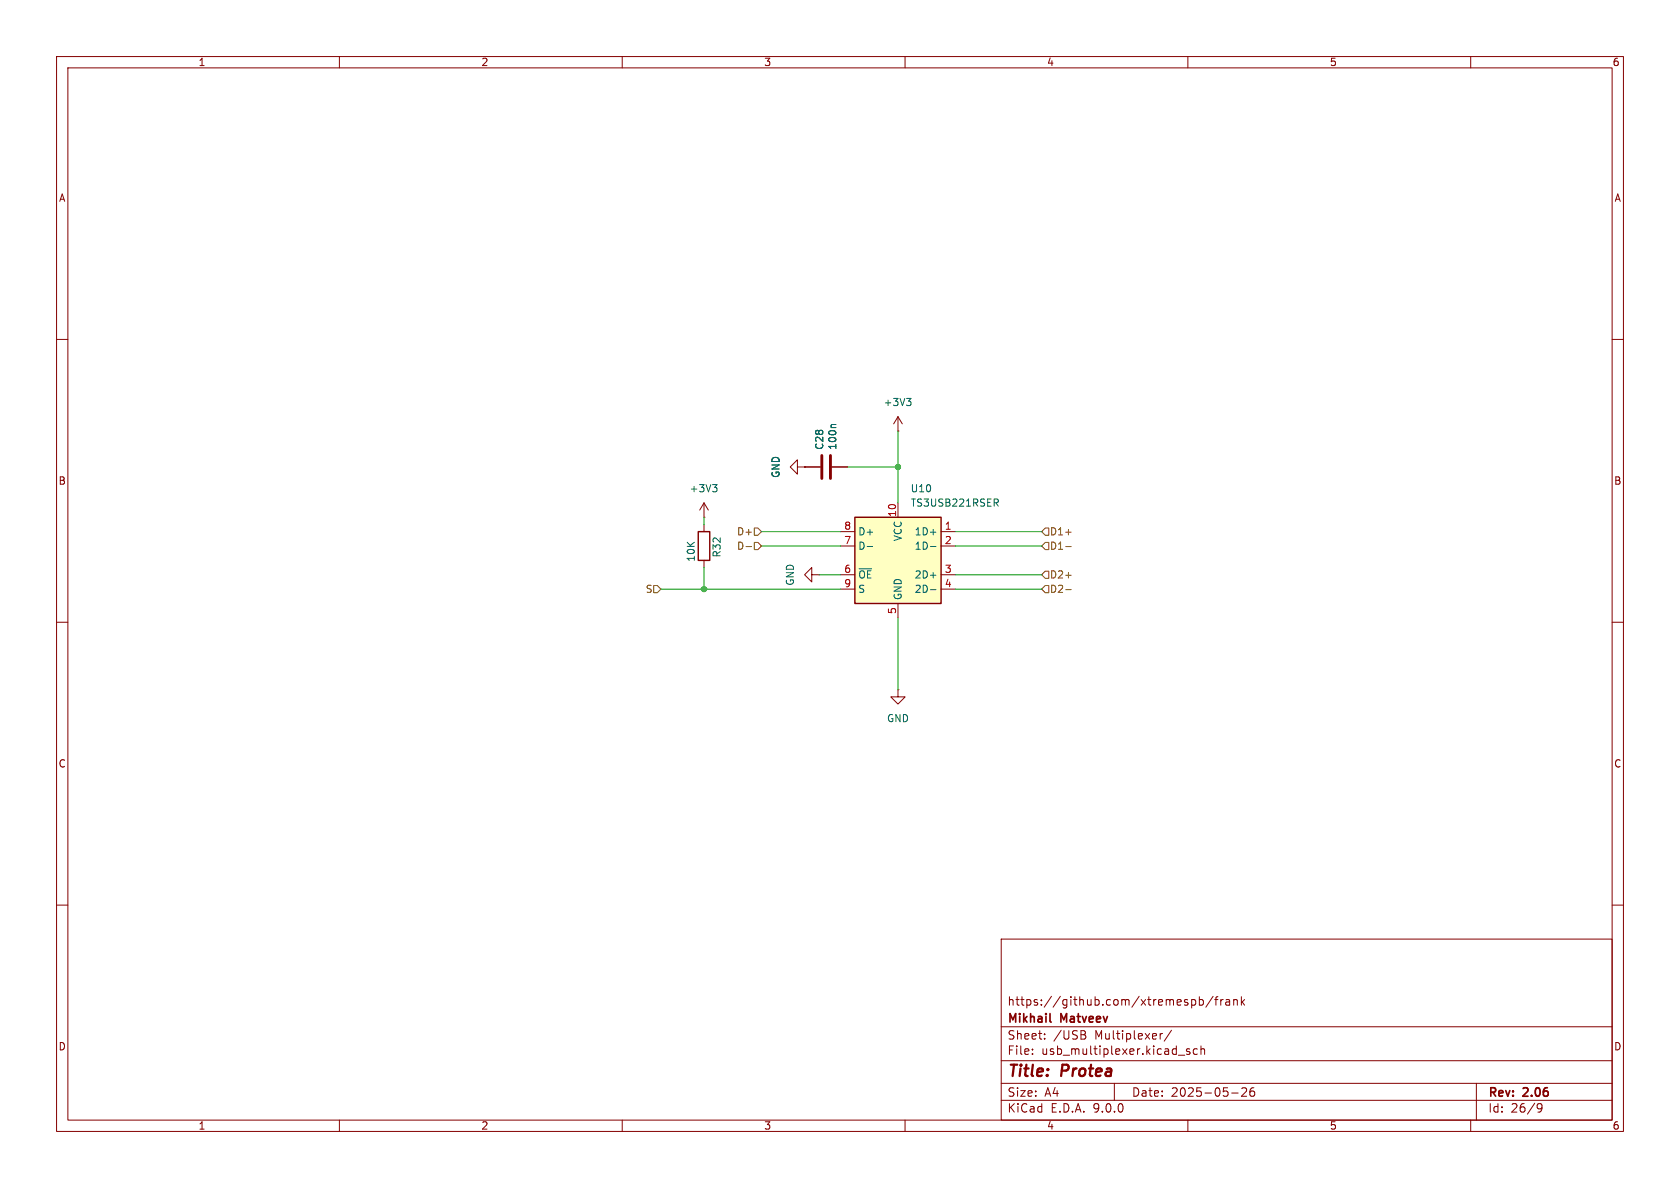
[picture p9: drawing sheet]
<svg xmlns="http://www.w3.org/2000/svg" width="297mm" height="210mm" viewBox="0 0 297 210" stroke-linecap="round" stroke-linejoin="round" font-family="sans-serif">
<g fill="none" stroke="#840000" stroke-width=".18">
<path d="M10 10h277v190h-277zM12 12h273v186h-273zM60 10v2M110 10v2M160 10v2M210 10v2M260 10v2M10 60h2M158.7 76.2h.1M158.7 73.7l-.7 1.2M158.7 73.7l.8 1.2M158.7 73.7v2.5"/>
<path d="M285 60h2M124.5 91.4h.1M124.5 88.9l-.8 1.3M124.5 88.9l.7 1.3M124.5 88.9v2.5M124.5 92.7v1.3M124.5 99.1v1.2M141 82.6v-1.3l-1.3 1.3 1.3 1.2v-1.2h1.2M142.2 82.6h.1M142.2 82.6h2.8M147.1 82.6h2.8M10 110h2"/>
<path d="M143.5 101.6v-1.3l-1.3 1.3 1.3 1.3v-1.3h1.3M144.8 101.6h.1M285 110h2M158.7 121.9v1.3h1.3l-1.3 1.3-1.2-1.3h1.2M158.7 121.9h.1M10 160h2M177 166h108v32h-108zM210.7 176.8l.4-.1 .3 .3v.4l-.2 .2h-.5M212 176.8l.5-.1 .2 .3v.4l-.1 .2h-.6M212 176.2v1.5M214.5 176.1l-1.3 2M214.7 176.7h.6"/>
<path d="M215.3 176.2l-.3 .2v1.3M215.8 176.7v1M216.2 176.7l-.2 .1-.2 .2M216.7 176.8h.6l.1 .9M217.4 177.1h-.5a.29 .29 0 0 0-.2 .3 .29 .29 0 0 0 .2 .3l.5-.1M218.1 176.8l.2-.1 .4 .1v.9M218.1 176.7v1M219.5 176.2v1.5M219.6 177.1l.4 .6M220 176.7l-.5 .6M285 160h2M60 198v2"/>
<path d="M110 198v2M160 198v2M177 194.5h108M177 191.5h108M177 187.5h108M177 181.5h108M182.5 186.3v.1M182.5 185.5v.1M184.7 183.6v.1M184.7 182.8v.1M191.6 182.9a.4 .4 0 0 1 .4 .4 .4 .4 0 0 1-.3 .4M191.7 182.3l.2 .2-.2 .3"/>
<path d="M197 191.5v3M205.1 182.7v1M205.5 182.7l-.3 .1-.1 .2M207.1 182.1l-1.3 2M208.3 186.5h1.2M210 198v2M210.3 185.5l-.3-.1-.3 .2 .1 .2 .5 .2v.3h-.6M211.7 185.5l-.5-.1-.2 .3v.4l.1 .2h.6M212.3 185.5l.2-.1 .4 .1 .1 .9M212.3 184.9v1.5M217.7 193.2h1.2M219.5 192.4l.6-.1 .2 .1 .1 .3-.9 1.1h.9"/>
<path d="M221.7 192.3a.59 .59 0 0 0-.7 .6v.6l.1 .2 .4 .1 .2-.1 .1-.5-.1-.3h-.5l-.2 .3M260 198v2M261 191.5v6.5M271.7 195.4l.3-.3 .5 .1a.99 .99 0 0 1-.3 1.4h-.3M271.7 195.7l.3 .3h.3l.3-.3"/>
</g>
<path d="M185.6 180.5l.2 .2" fill="none" stroke="#840000" stroke-width=".3"/>
<path d="M147.8 75h-.7l-.2 .2M160.3 70.4h.7l-.4 .5M160.8 70.9l.2 .3v.3l-.2 .2M126 85.7h.8l-.5 .5M126.5 86.2l.3 .2v.3l-.3 .2" fill="none" stroke="#006464" stroke-width=".18"/>
<path d="M145.3 80.5v4.1M146.8 80.5v4.1" fill="none" stroke="#840000" stroke-width=".51"/>
<path d="M123.4 94h2.1v5.1h-2.1z" fill="none" stroke="#840000" stroke-width=".25"/>
<path d="M151.1 91.4h15.3v15.3h-15.3z" fill="#ffffc2"/>
<path d="M151.1 91.4h15.3v15.3h-15.3z" fill="none" stroke="#840000" stroke-width=".25"/>
<g fill="none" stroke="#840000" stroke-width=".18">
<path d="M142.2 82.6h.1M142.2 82.6h2.8M147.1 82.6h2.8M148.6 94h2.5M148.6 96.5h2.5M158.7 88.9v2.5M166.4 94h2.5M166.4 96.5h2.5M148.6 101.6h2.5M148.6 104.1h2.5M158.7 106.7v2.5M166.4 101.6h2.5"/>
<path d="M166.4 104.1h2.5"/>
</g>
<path d="M147.8 75h-.7l-.2 .2M153.3 96.6h1M164.5 96.6h1M164.5 94.1h1M175.8 88.2h.4l.3 .3-.1 .3-.6 .1M176.1 88.9l.4 .6M164.5 101.7h1M164.5 104.2h1" fill="none" stroke="#006464" stroke-width=".18"/>
<path d="M131.9 96.6h.9M133.3 93.3h.7l.6 .7-.6 .6h-.7zM133.3 95.9h.7l.6 .6-.6 .7h-.7zM184.8 95.9h.6v1.3h-.6l-.7-.7zM184.8 93.3h.6v1.3h-.6l-.7-.6zM188.4 96.6h1M188.4 94.1h1M115.6 103.5h.6l.6 .6-.6 .7h-.6zM184.8 103.5h.6v1.3h-.6l-.7-.7zM184.8 101h.6v1.2h-.6l-.7-.6zM188.4 104.2h1M188.4 101.7h1" fill="none" stroke="#725600" stroke-width=".18"/>
<g fill="none" stroke="#009600" stroke-width=".18">
<path d="M158.7 76.2v12.7M124.5 91.4v1.3M134.6 96.5h14M134.6 94h14M149.9 82.6h8.8M168.9 96.5h15.2M168.9 94h15.2M116.8 104.1h31.8M124.5 100.3v3.8M144.8 101.6h3.8M158.7 109.2v12.7M168.9 104.1h15.2"/>
<path d="M168.9 101.6h15.2"/>
</g>
<g fill="#009600" stroke="#009600" stroke-width=".18">
<circle cx="124.5" cy="104.1" r=".46"/>
<circle cx="158.7" cy="82.6" r=".46"/>
</g>
<g font-size="2.8" fill="#840000">
<text x="178" y="190.9">Title:</text>
<text x="187.7" y="190.9">Protea</text>
</g>
<g font-size="2.1" fill="#840000">
<text x="178" y="178">https://github.com/xtremespb/frank</text>
<text x="178" y="184">Sheet:</text>
<text x="178" y="181.2">Mikhail</text>
<text x="186.2" y="184">/USB</text>
<text x="187.6" y="181.2">Matveev</text>
<text x="193.6" y="184">Multiplexer/</text>
<text x="178" y="186.7">File:</text>
<text x="184.1" y="186.7">usb_multiplexer.kicad_sch</text>
<text x="178" y="196.9">KiCad</text>
<text x="178" y="194.1">Size:</text>
<text x="184.7" y="194.1">A4</text>
<text x="185.7" y="196.9">E.D.A.</text>
<text x="193.3" y="196.9">9.0.0</text>
<text x="200" y="194.1">Date:</text>
<text x="207" y="194.1">2025-05-26</text>
<text x="263" y="194.3">Rev:</text>
<text x="263" y="196.9">Id:</text>
<text x="267.1" y="196.9">26/9</text>
<text x="269.4" y="194.3">2.06</text>
</g>
<g font-size="1.8" fill="#840000">
<text x="35" y="11.9">1</text>
<text x="85" y="11.9">2</text>
<text x="135" y="11.9">3</text>
<text x="185" y="11.9">4</text>
<text x="235" y="11.9">5</text>
<text x="285" y="11.9">6</text>
<text x="10.3" y="35.9">A</text>
<text x="285.3" y="35.9">A</text>
<text x="10.3" y="85.9">B</text>
<text x="285.3" y="85.9">B</text>
<text x="10.3" y="135.9">C</text>
<text x="285.3" y="135.9">C</text>
<text x="10.3" y="185.9">D</text>
<text x="285.3" y="185.9">D</text>
<text x="35" y="199.9">1</text>
<text x="85" y="199.9">2</text>
<text x="135" y="199.9">3</text>
<text x="185" y="199.9">4</text>
<text x="235" y="199.9">5</text>
<text x="285" y="199.9">6</text>
</g>
<g font-size="1.8" fill="#006464">
<text x="156.1" y="72">+3V3</text>
<text x="145.7" y="79.6" transform="rotate(-90 145.7 79.6)">C28</text>
<text x="148.1" y="79.6" transform="rotate(-90 148.1 79.6)">100n</text>
<text x="121.8" y="87.2">+3V3</text>
<text x="138" y="84.6" transform="rotate(-90 138 84.6)">GND</text>
<text x="160.9" y="87.2">U10</text>
<text x="160.9" y="89.8">TS3USB221RSER</text>
<text x="151.6" y="94.8">D+</text>
<text x="159.6" y="95.8" transform="rotate(-90 159.6 95.8)">VCC</text>
<text x="161.6" y="94.8">1D+</text>
<text x="123" y="99.4" transform="rotate(-90 123 99.4)">10K</text>
<text x="127.6" y="98.6" transform="rotate(-90 127.6 98.6)">R32</text>
<text x="151.6" y="97.4">D-</text>
<text x="161.6" y="97.4">1D-</text>
<text x="140.6" y="103.6" transform="rotate(-90 140.6 103.6)">GND</text>
<text x="151.6" y="102.5">~{OE}</text>
<text x="151.6" y="105">S</text>
<text x="159.6" y="106.2" transform="rotate(-90 159.6 106.2)">GND</text>
<text x="161.6" y="102.5">2D+</text>
<text x="161.6" y="105">2D-</text>
<text x="156.7" y="127.9">GND</text>
</g>
<g font-size="1.8" fill="#725600">
<text x="130.2" y="94.8">D+</text>
<text x="185.5" y="94.8">D1+</text>
<text x="130.2" y="97.4">D-</text>
<text x="185.5" y="97.4">D1-</text>
<text x="114.1" y="105">S</text>
<text x="185.5" y="105">D2-</text>
<text x="185.5" y="102.5">D2+</text>
</g>
<g font-size="1.8" fill="#a90000">
<text x="149.2" y="93.7">8</text>
<text x="158.5" y="91.5" transform="rotate(-90 158.5 91.5)">10</text>
<text x="166.9" y="93.7">1</text>
<text x="149.2" y="96.3">7</text>
<text x="149.2" y="101.3">6</text>
<text x="166.9" y="96.3">2</text>
<text x="166.9" y="101.3">3</text>
<text x="149.2" y="103.9">9</text>
<text x="166.9" y="103.9">4</text>
<text x="158.5" y="108.7" transform="rotate(-90 158.5 108.7)">5</text>
</g>
</svg>
